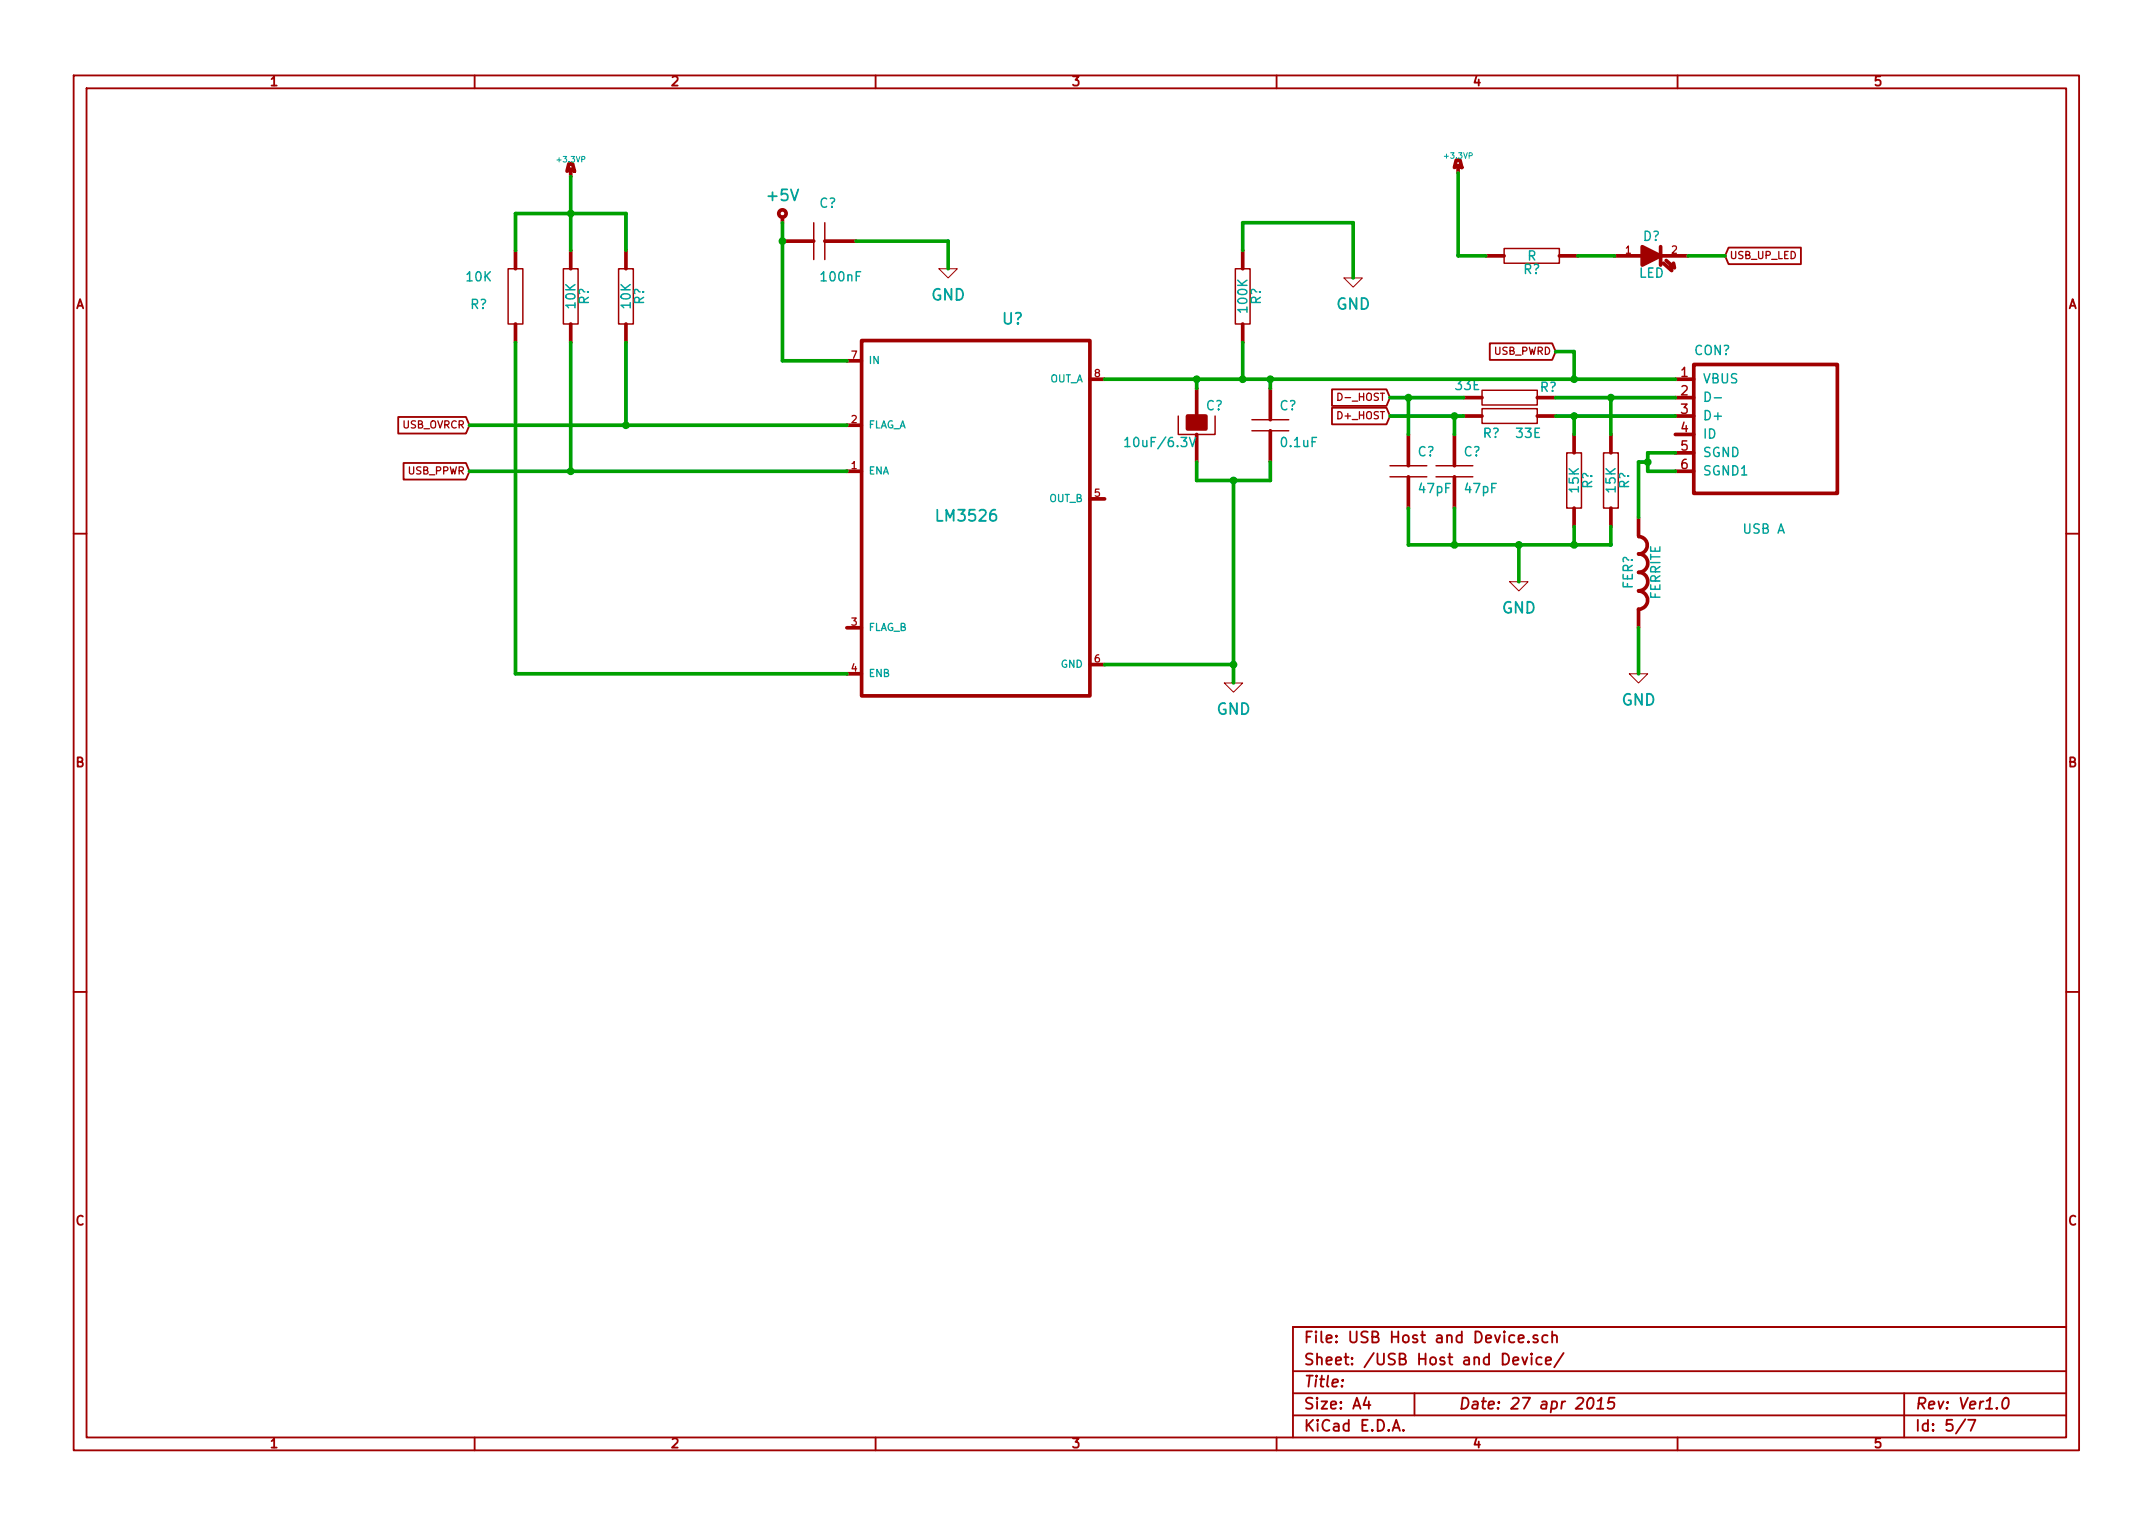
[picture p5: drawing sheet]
<svg xmlns="http://www.w3.org/2000/svg" width="297mm" height="210mm" viewBox="0 0 297 210" stroke-linecap="round" stroke-linejoin="round" font-family="sans-serif">
<g fill="none" stroke="#a00000" stroke-width=".25">
<path d="M10.2 10.4h276.6v189.7h-276.6zM11.9 12.2h273.2v186.1h-273.2zM65.5 10.4v1.8M120.8 10.4v1.8M176.1 10.4v1.8M231.4 10.4v1.8M238.5 34.2h10v2.2h-10l-.5-1.1zM54.9 57.5h9.4l.5 1.2-.5 1.1h-9.4zM183.8 56.3h7.5l.5 1.1-.5 1.1h-7.5zM183.8 53.7h7.5l.5 1.2-.5 1.1h-7.5zM205.5 47.4h8.6l.5 1.1-.5 1.2h-8.6zM10.2 73.6h1.7"/>
<path d="M55.7 63.9h8.6l.5 1.1-.5 1.2h-8.6zM285.1 73.6h1.7M10.2 136.8h1.7M285.1 136.8h1.7M65.5 198.3v1.8M120.8 198.3v1.8M176.1 198.3v1.8M178.4 189.2h106.7M178.4 195.3h106.7M178.4 192.2h106.7M185.2 190.4h.1l-.1 .1v-.1v.1M188.5 192.8l-.4 1h1"/>
<path d="M188.8 193.3v1.1M192.1 197.4l.5-1.5 .5 1.5M192.3 197h.7M193.6 197.3h.1l-.1 .1-.1-.1h.1v.1M195.1 192.2v3.1M208.8 187.8l.7-.2-.1-.3-.4-.1-.2 .3v.7l.2 .1 .4-.1M209.5 184.7l.7-.1v-.3l-.5-.1-.2 .2 .1 .7 .1 .1 .5-.1M210 187.2l.4 1.1 .3-1.1M210.9 185.1v.1l-.1-.1h.1v.1M211.3 186.7l-.1 .1 .1 .1 .1-.1-.1-.1v.2M211.3 187.2v1.1M212.1 184.3l-.3-.1-.3 .2 .1 .2 .5 .2 .1 .1-.1 .2-.1 .1-.5-.1"/>
<path d="M212.7 187.3a.48 .48 0 0 0-.7 .1v.6a.48 .48 0 0 0 .7 .2M213.3 187.8l.7-.2-.1-.3-.4-.1-.2 .3v.7l.2 .1 .4-.1M213.5 184.3a.48 .48 0 0 0-.6 0l-.1 .6a.48 .48 0 0 0 .7 .2M214.1 184.3a.38 .38 0 0 1 .7 .1v.8M214.1 183.7v1.5M215.7 186.7l-1.3 1.9M219.2 193a.35 .35 0 0 1 .4-.2 .35 .35 0 0 1 .2 .3 .87 .87 0 0 1-.5 1.3l-.2-.1a1.14 1.14 0 0 1 .1-1.3zM220.3 194.4h.9M220.4 193.3l.6-.5-.2 1.6M222.8 192.8h-.8l-.1 .8 .2-.2 .5 .1 .1 .2-.1 .5a.62 .62 0 0 1-.8 0M231.4 198.3v1.8M262.7 192.2v6.1"/>
<path d="M271.1 195.8l-1.3 2M271.5 195.9h1l-.6 1.5M276.5 193a.35 .35 0 0 1 .4-.2 .35 .35 0 0 1 .2 .3 .87 .87 0 0 1-.6 1.3l-.1-.1a1.14 1.14 0 0 1 .1-1.3zM285.1 183.1h-106.7v15.2"/>
</g>
<g fill="none" stroke="#a00000" stroke-width=".51">
<path d="M71.1 34.5v2.6M78.5 22.6h.5l.2 1-.5-.2-.5 .2zM78.7 23.4v1M78.7 34.5v2.6M86.4 34.5v2.6M107.9 30v.7M107.9 33.3h4.4M113.8 33.3h4.3M171.4 34.5v2.6M200.9 22.1h.5l.3 1-.5-.2-.5 .2zM201.2 22.9v1M205 35.3h2.5"/>
<path d="M215.1 35.3h2.6M222.8 35.3h3.8M229.1 34v2.6M229.1 35.3h3.8M229.5 36.3l1.1 1-.1-.6M229.9 35.9l1.1 1.1-.1-.7M71.1 44.7v2.5M78.7 44.7v2.5M86.4 44.7v2.5M116.8 58.7h2M116.8 49.8h2M118.9 47h31.5v49h-31.5z"/>
<path d="M150.4 52.3h2M165.1 53.6v3.8M165.1 59.9v3.8M171.4 44.7v2.5M175.3 53.6v4.3M175.3 59.4v4.3M194.3 59.9v4.4M200.7 59.9v4.4M201.9 54.9h2.6M201.9 57.4h2.6M212.1 54.9h2.5M212.1 57.4h2.5"/>
<path d="M217.2 59.9v2.6M222.2 59.9v2.6M231.1 52.3h2.6M231.1 54.9h2.6M231.1 57.4h2.6M231.1 59.9h2.6M233.7 50.3h19.8v17.8h-19.8zM116.8 65h2M150.4 68.8h2M194.3 65.8v4.3M200.7 65.8v4.3M217.2 70.1v2.5"/>
<path d="M222.2 70.1v2.5M226.1 71.4v2.5M226.1 79a1.27 1.27 0 0 1 1.2 1.2 1.27 1.27 0 0 1-1.2 1.3M226.1 76.4a1.27 1.27 0 0 1 1.2 1.3 1.27 1.27 0 0 1-1.2 1.3M226.1 74a1.19 1.19 0 0 1 1.2 1.2 1.19 1.19 0 0 1-1.2 1.2M231.1 65h2.6M231.1 62.5h2.6M116.8 86.6h2M116.8 93h2M150.4 91.7h2M226.1 81.6a1.24 1.24 0 0 1 1.2 1.2 1.24 1.24 0 0 1-1.2 1.2v2.6"/>
<circle cx="108" cy="29.5" r=".51"/>
</g>
<g fill="none" stroke="#a00000" stroke-width=".2">
<path d="M70.1 37.1h2v7.6h-2zM77.7 37.1h2.1v7.6h-2.1zM85.3 37.1h2.1v7.6h-2.1zM112.3 30.7v5.1M113.8 30.7v5.1M170.4 37.1h2.1v7.6h-2.1zM207.5 34.3h7.6v2h-7.6zM162.6 57.4v2.5h5v-2.5M172.7 59.4h5.1M172.7 57.9h5.1M204.5 53.8h7.6v2.1h-7.6zM204.5 56.4h7.6v2h-7.6z"/>
<path d="M191.8 65.8h5M191.8 64.3h5M198.1 65.8h5.1M198.1 64.3h5.1M216.2 62.5h2v7.6h-2zM221.2 62.5h2.1v7.6h-2.1z"/>
</g>
<path d="M129.5 37.1h2.6l-1.3 1.2zM185.4 38.3h2.6l-1.3 1.3zM168.9 94.2h2.5l-1.2 1.3zM208.3 80.3h2.5l-1.3 1.2zM224.8 93h2.5l-1.2 1.2z" fill="none" stroke="#a00000" stroke-width=".14"/>
<g fill="#a00000" stroke="#a00000" stroke-width=".51">
<path d="M163.8 57.4h2.6v1.8h-2.6z"/>
<path d="M226.6 34l2.5 1.3-2.5 1.3z"/>
</g>
<path d="M235.3 54.1a.68 .68 0 0 1 .7 .4 .68 .68 0 0 1-.3 .8l-.4 .1zM236.5 54.9h1M155.2 60.7l.3-.4v1.3M155.2 61.6h.7M164.1 60.3l.4 1.3 .4-1.3" fill="none" stroke="#00a0a0" stroke-width=".2"/>
<path d="M184.6 54.2a.5 .5 0 0 1 .6 .5 .5 .5 0 0 1-.6 .5z" fill="none" stroke="#a00000" stroke-width=".18"/>
<g fill="none" stroke="#00a000" stroke-width=".51">
<path d="M71.1 34.5v-5h15.3v5M78.7 24.4v10.1M107.9 30.7v19.1h8.9M118.1 33.3h12.7v3.8M171.4 34.5v-3.8h15.3v7.6M201.2 23.9v11.4h3.8M217.7 35.3h5.1M232.9 35.3h5.1M64.8 58.7h52M71.1 47.2v45.8h45.7M78.7 47.2v17.8M86.4 47.2v11.5"/>
<path d="M152.4 52.3h78.7M165.1 52.3v1.3M171.4 47.2v5.1M175.3 52.3v1.3M191.8 54.9h10.1M191.8 57.4h10.1M194.3 54.9v5M200.7 57.4v2.5M214.6 54.9h16.5M214.6 57.4h16.5M214.6 48.5h2.6v3.8M217.2 57.4v2.5"/>
<path d="M222.2 54.9v5M64.8 65h52M165.1 63.7v2.6h10.2v-2.6M170.2 66.3v27.9M194.3 70.1v5.1h27.9v-2.6M200.7 70.1v5.1M209.5 75.2v5.1M217.2 72.6v2.6M227.3 63.7h-1.2v7.7M231.1 62.5h-3.8v2.5h3.8M152.4 91.7h17.8M226.1 86.6v6.4"/>
</g>
<g fill="#00a000" stroke="#00a000" stroke-width=".25">
<circle cx="107.9" cy="33.3" r=".41"/>
<circle cx="78.7" cy="29.5" r=".41"/>
<circle cx="86.4" cy="58.7" r=".41"/>
<circle cx="78.7" cy="65" r=".41"/>
<circle cx="165.1" cy="52.3" r=".41"/>
<circle cx="175.3" cy="52.3" r=".41"/>
<circle cx="170.2" cy="66.3" r=".41"/>
<circle cx="227.3" cy="63.7" r=".41"/>
<circle cx="170.2" cy="91.7" r=".41"/>
<circle cx="171.4" cy="52.3" r=".41"/>
<circle cx="217.2" cy="52.3" r=".41"/>
<circle cx="217.2" cy="57.4" r=".41"/>
<circle cx="222.2" cy="54.9" r=".41"/>
<circle cx="194.3" cy="54.9" r=".41"/>
<circle cx="200.7" cy="57.4" r=".41"/>
<circle cx="217.2" cy="75.2" r=".41"/>
<circle cx="200.7" cy="75.2" r=".41"/>
<circle cx="209.5" cy="75.2" r=".41"/>
</g>
<g font-size="2.1" fill="#00a0a0">
<text x="106" y="27.8">+5V</text>
<text x="128.4" y="41.5">GND</text>
<text x="138.3" y="44.8">U?</text>
<text x="184.3" y="42.8">GND</text>
<text x="129.5" y="72">LM3526</text>
<text x="207.2" y="84.7">GND</text>
<text x="167.8" y="98.7">GND</text>
<text x="223.7" y="97.4">GND</text>
</g>
<g font-size="2.1" fill="#a00000">
<text x="179.9" y="185.4">File: USB Host and Device.sch</text>
<text x="179.9" y="191.5">Title:</text>
<text x="179.9" y="188.4">Sheet: /USB Host and Device/</text>
<text x="179.9" y="197.6">KiCad E.D.A.</text>
<text x="179.9" y="194.5">Size: A4</text>
<text x="201.2" y="194.5">Date: 27 apr 2015</text>
<text x="264.2" y="194.5">Rev: Ver1.0</text>
<text x="264.2" y="197.6">Id: 5/7</text>
</g>
<g font-size="1.8" fill="#a00000">
<text x="37.3" y="11.9">1</text>
<text x="92.7" y="11.9">2</text>
<text x="148" y="11.9">3</text>
<text x="203.3" y="11.9">4</text>
<text x="258.6" y="11.9">5</text>
<text x="10.4" y="42.7">A</text>
<text x="285.3" y="42.7">A</text>
<text x="231.9" y="52.1">1</text>
<text x="231.9" y="54.6">2</text>
<text x="231.9" y="57.1">3</text>
<text x="231.9" y="59.7">4</text>
<text x="231.9" y="62.2">5</text>
<text x="231.9" y="64.8">6</text>
<text x="10.4" y="105.9">B</text>
<text x="285.3" y="105.9">B</text>
<text x="10.4" y="169.1">C</text>
<text x="285.3" y="169.1">C</text>
<text x="37.3" y="199.8">1</text>
<text x="92.7" y="199.8">2</text>
<text x="148" y="199.8">3</text>
<text x="203.3" y="199.8">4</text>
<text x="258.6" y="199.8">5</text>
</g>
<g font-size="1.8" fill="#00a0a0">
<text x="113" y="28.7">C?</text>
<text x="226.7" y="33.3">D?</text>
<text x="64.4" y="38.9">10K</text>
<text x="113.4" y="38.9">100nF</text>
<text x="210.2" y="37.9">R?</text>
<text x="210.7" y="36">R</text>
<text x="226.1" y="38.4">LED</text>
<text x="64.9" y="42.7">R?</text>
<text x="79.5" y="42.5" transform="rotate(-90 79.5 42.5)">10K</text>
<text x="81.3" y="42" transform="rotate(-90 81.3 42)">R?</text>
<text x="87.1" y="42.5" transform="rotate(-90 87.1 42.5)">10K</text>
<text x="88.9" y="42" transform="rotate(-90 88.9 42)">R?</text>
<text x="172.2" y="43" transform="rotate(-90 172.2 43)">100K</text>
<text x="174" y="42" transform="rotate(-90 174 42)">R?</text>
<text x="200.9" y="53.9">33E</text>
<text x="233.7" y="49">CON?</text>
<text x="234.9" y="53">VBUS</text>
<text x="166.4" y="56.7">C?</text>
<text x="176.5" y="56.7">C?</text>
<text x="212.4" y="54.1">R?</text>
<text x="234.9" y="58">D+</text>
<text x="155.9" y="61.7">10uF/6.3V</text>
<text x="176.9" y="61.7">0.1uF</text>
<text x="195.6" y="63">C?</text>
<text x="201.9" y="63">C?</text>
<text x="204.6" y="60.5">R?</text>
<text x="209.2" y="60.5">33E</text>
<text x="234.9" y="60.6">ID</text>
<text x="234.9" y="63.1">SGND</text>
<text x="234.9" y="65.7">SGND1</text>
<text x="195.9" y="68.1">47pF</text>
<text x="202.2" y="68.1">47pF</text>
<text x="217.9" y="67.9" transform="rotate(-90 217.9 67.9)">15K</text>
<text x="219.7" y="67.4" transform="rotate(-90 219.7 67.4)">R?</text>
<text x="223" y="67.9" transform="rotate(-90 223 67.9)">15K</text>
<text x="224.8" y="67.4" transform="rotate(-90 224.8 67.4)">R?</text>
<text x="240.6" y="73.7">USB A</text>
<text x="225.3" y="81.3" transform="rotate(-90 225.3 81.3)">FER?</text>
<text x="229.1" y="82.7" transform="rotate(-90 229.1 82.7)">FERRITE</text>
</g>
<g font-size="1.4" fill="#a00000">
<text x="224.3" y="35">1</text>
<text x="230.6" y="35">2</text>
<text x="238.7" y="35.8">USB_UP_LED</text>
<text x="117.4" y="49.5">7</text>
<text x="151" y="52.1">8</text>
<text x="206.1" y="49">USB_PWRD</text>
<text x="55.4" y="59.2">USB_OVRCR</text>
<text x="117.4" y="58.4">2</text>
<text x="184.7" y="57.9">D+_HOST</text>
<text x="185.1" y="55.3">D-_HOST</text>
<text x="56.3" y="65.5">USB_PPWR</text>
<text x="117.4" y="64.8">1</text>
<text x="151" y="68.6">5</text>
<text x="117.4" y="86.4">3</text>
<text x="117.4" y="92.7">4</text>
<text x="151" y="91.4">6</text>
</g>
<g font-size="1.4" fill="#00a0a0">
<text x="119.9" y="50.3">IN</text>
<text x="144.7" y="52.8">OUT_A</text>
<text x="119.9" y="59.2">FLAG_A</text>
<text x="119.9" y="65.5">ENA</text>
<text x="144.7" y="69.3">OUT_B</text>
<text x="119.9" y="87.1">FLAG_B</text>
<text x="119.9" y="93.4">ENB</text>
<text x="146.3" y="92.2">GND</text>
</g>
<g font-size="1.1" fill="#00a0a0">
<text x="77" y="22.4">+3.3VP</text>
<text x="199.4" y="21.9">+3.3VP</text>
</g>
</svg>
